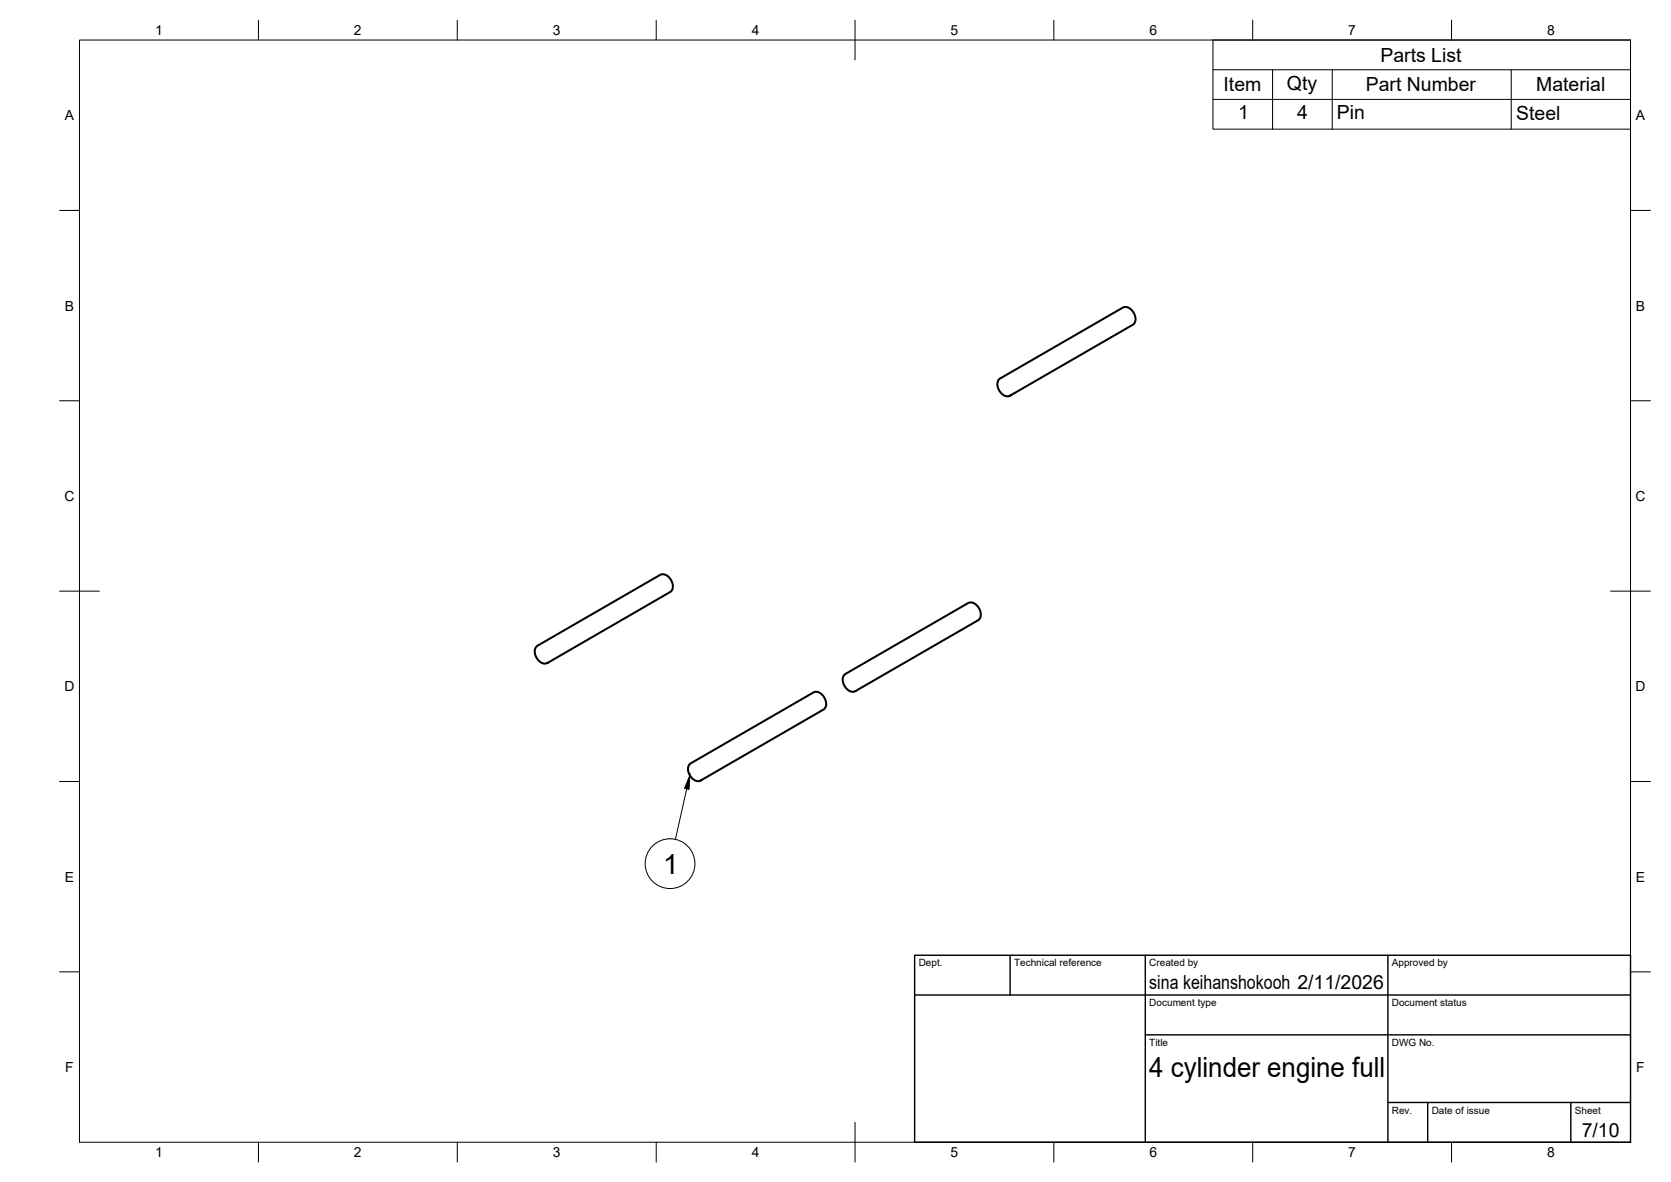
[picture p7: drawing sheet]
<svg xmlns="http://www.w3.org/2000/svg" width="420mm" height="297mm" viewBox="0 0 420 297" stroke-linecap="round" stroke-linejoin="round" font-family="sans-serif">
<!-- layer: Visible -->
<path d="M251.2 95.3l31.1-18 .8-.2 .7 .3 .8 .6 .6 .8 .3 1.6-.2 .8-.4 .4-31 17.9-.7 .1-.7-.2-1.2-1.2-.5-1.5v-.7zM134.8 162.6l31.3-18.2 .7-.1 .9 .3 1.1 1.3 .3 .7 .1 1-.2 .6-.4 .6-31 17.8-.4 .2-.8-.1-.7-.4-.7-.8-.5-1.6v-.8zM212.3 169.5l31.2-18 .7-.1 .7 .2 .8 .6 .7 1 .2 1.7-.3 .6-.4 .4-30.9 17.8-.4 .1-.8-.1-.8-.5-.7-.8-.4-1.5 .1-.8zM173.4 192.1l31.1-18.1 .8-.2 .7 .3 .8 .6 .6 .8 .3 1.6-.2 .8-.4 .4-31 17.9-.7 .1-.7-.2-1.2-1.2-.5-1.5 .1-.7z" fill="none" stroke="#000" stroke-width=".51"/>
<!-- layer: BORDER -->
<g fill="none" stroke="#000" stroke-width=".25">
<path d="M20 10.1h390v276.9h-390zM65 5.1v5M115 5.1v5M165 5.1v5M215 5.1v10M265 5.1v5M315 5.1v5M365 5.1v5M15 52.9h5M410 52.9h5M15 100.7h5M410 100.7h5"/>
<path d="M15 148.6h10M405 148.6h10M15 196.4h5M410 196.4h5M15 244.2h5M410 244.2h5M65 287v5M115 287v5M165 287v5M215 282.1v9.9M265 287v5M315 287v5"/>
<path d="M365 287v5"/>
</g>
<!-- layer: TITLEBLOCK -->
<path d="M230 240.1h180v46.9h-180zM230 250h180M254 240.1v9.9M288 240.1v46.9M349 240.1v46.9M288 260.1h122M349 277.1h61M359 277.1v9.9M395 277.1v9.9" fill="none" stroke="#000" stroke-width=".36"/>
<!-- layer: Parts Lists -->
<path d="M305 10.1h105v22.4h-105zM305 17.5h105M320 17.5v15M335 17.5v15M380 17.5v15M305 25h105" fill="none" stroke="#000" stroke-width=".25"/>
<!-- layer: Balloons -->
<circle cx="168.5" cy="217" r="6.3" fill="none" stroke="#000" stroke-width=".25"/>
<!-- layer: 0 -->
<path d="M173.5 194.8l-.3 3.6-1.1-.3z" fill="#000" stroke="#000" stroke-width=".25"/>
<path d="M172.7 198.2l-2.9 12.7" fill="none" stroke="#000" stroke-width=".25"/>
<g font-size="7">
<text x="166.8" y="219.5">1</text>
<text x="289" y="270.6">4 cylinder engine full</text>
</g>
<g font-size="4.9">
<text x="347.1" y="15.5">Parts List</text>
<text x="307.7" y="23">Item</text>
<text x="323.6" y="22.5">Qty</text>
<text x="343.4" y="23">Part Number</text>
<text x="386.3" y="23">Material</text>
<text x="311.3" y="29.9">1</text>
<text x="326.2" y="29.9">4</text>
<text x="336.1" y="30">Pin</text>
<text x="381.3" y="30">Steel</text>
<text x="289" y="248.5">sina keihanshokooh 2/11/2026</text>
<text x="397.7" y="285.7">7/10</text>
</g>
<g font-size="3.5">
<text x="39" y="8.8">1</text>
<text x="89" y="8.8">2</text>
<text x="139" y="8.8">3</text>
<text x="189" y="8.8">4</text>
<text x="239" y="8.8">5</text>
<text x="289" y="8.8">6</text>
<text x="339" y="8.8">7</text>
<text x="389" y="8.8">8</text>
<text x="16.3" y="30.2">A</text>
<text x="411.3" y="30.2">A</text>
<text x="16.3" y="78">B</text>
<text x="411.3" y="78">B</text>
<text x="16.2" y="125.9">C</text>
<text x="411.2" y="125.9">C</text>
<text x="16.2" y="173.7">D</text>
<text x="411.2" y="173.7">D</text>
<text x="16.3" y="221.6">E</text>
<text x="411.3" y="221.6">E</text>
<text x="16.4" y="269.4">F</text>
<text x="411.4" y="269.4">F</text>
<text x="39" y="290.8">1</text>
<text x="89" y="290.8">2</text>
<text x="139" y="290.8">3</text>
<text x="189" y="290.8">4</text>
<text x="239" y="290.8">5</text>
<text x="289" y="290.8">6</text>
<text x="339" y="290.8">7</text>
<text x="389" y="290.8">8</text>
</g>
<g font-size="2.5">
<text x="231" y="242.9">Dept.</text>
<text x="255" y="242.9">Technical reference</text>
<text x="289" y="242.9">Created by</text>
<text x="350" y="242.9">Approved by</text>
<text x="289" y="252.8">Document type</text>
<text x="350" y="252.8">Document status</text>
<text x="289" y="262.9">Title</text>
<text x="350" y="262.9">DWG No.</text>
<text x="350" y="279.9">Rev.</text>
<text x="360" y="279.9">Date of issue</text>
<text x="396" y="279.9">Sheet</text>
</g>
</svg>
